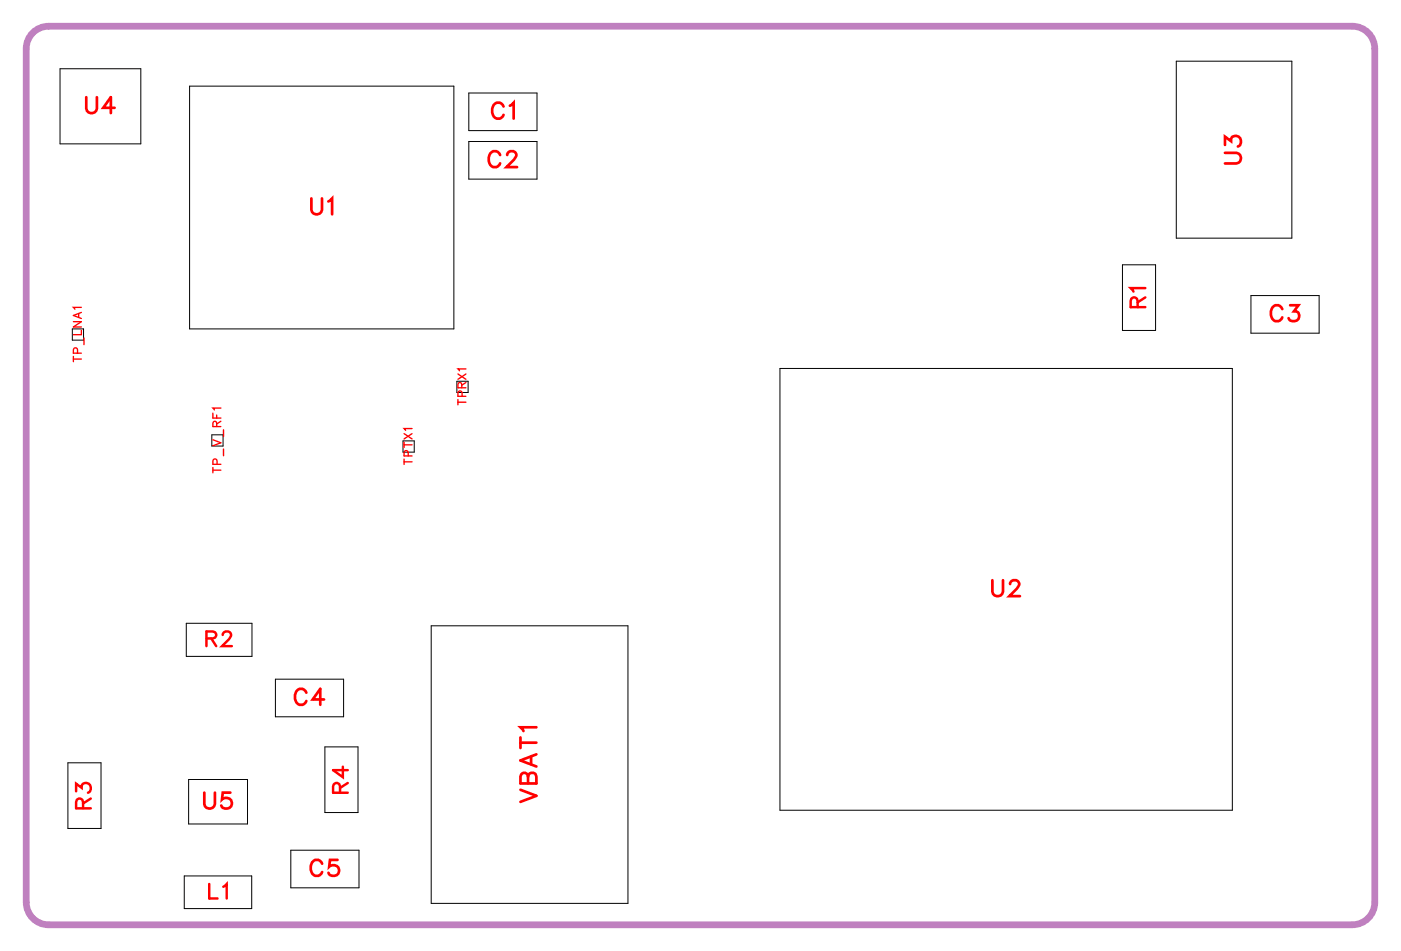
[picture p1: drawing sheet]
<svg xmlns="http://www.w3.org/2000/svg" width="62mm" height="42mm" viewBox="0 0 62 42" stroke-linecap="round" stroke-linejoin="round" font-family="sans-serif">
<path d="M1.5 1.5l.3-.3h.4h58a1 1 0 0 1 1 1v38a1 1 0 0 1-1 1h-58a1 1 0 0 1-1-1v-38v-.4z" fill="none" stroke="#bf80bf" stroke-width=".3"/>
<g fill="none" stroke="#000" stroke-width=".04">
<path d="M2.7 3.1h3.6v3.3h-3.6zM3.2 14.6h.5v.5h-.5zM8.4 3.8h11.8v10.8h-11.8zM9.4 19.4h.5v.5h-.5zM17.9 19.6h.5v.5h-.5zM20.3 17h.5v.5h-.5zM20.9 4.1h3v1.7h-3zM20.9 6.3h3v1.7h-3zM34.7 16.4h20.1v19.7h-20.1zM49.9 11.8h1.5v2.9h-1.5zM52.3 2.7h5.2v7.9h-5.2zM55.7 13.2h3v1.6h-3z"/>
<path d="M3 34h1.5v2.9h-1.5zM8.2 39h3v1.4h-3zM8.3 27.7h2.9v1.5h-2.9zM8.4 34.7h2.6v2h-2.6zM12.3 30.2h3v1.7h-3zM12.9 37.8h3.1v1.7h-3.1zM14.5 33.2h1.4v3h-1.4zM19.2 27.9h8.7v12.3h-8.7z"/>
</g>
<g fill="none" stroke="#f00" stroke-width=".12">
<path d="M3.8 4.3v.5l.2 .2 .3-.1v-.6M5.1 4.8h-.5l.3-.5v.7M13.9 8.8v.5l.2 .2 .2-.1v-.6M14.6 9l.2-.2v.7M22.3 6.9a.26 .26 0 0 0-.3-.2 .26 .26 0 0 0-.3 .3v.2a.26 .26 0 0 0 .3 .2 .26 .26 0 0 0 .3-.1M22.4 4.7a.26 .26 0 0 0-.3-.1 .26 .26 0 0 0-.2 .2v.2a.26 .26 0 0 0 .2 .3 .26 .26 0 0 0 .3-.2M22.6 6.9l.1-.2h.1l.2 .2-.1 .2-.4 .3h.5M22.7 4.7l.2-.1v.7M54.5 6.8h.5l.2 .2-.1 .2-.6 .1M54.5 6.5v-.4l.3 .2a.24 .24 0 0 1 .4-.2 .24 .24 0 0 1-.1 .4M57 13.8a.26 .26 0 0 0-.2-.2 .26 .26 0 0 0-.3 .3v.1a.26 .26 0 0 0 .3 .3 .26 .26 0 0 0 .2-.2M57.4 13.6h.4l-.2 .3a.24 .24 0 0 1 .1 .3 .24 .24 0 0 1-.4 0"/>
<path d="M9.1 35.3v.5l.2 .2 .2-.1 .1-.6M10.2 35.3h-.3v.3a.25 .25 0 0 1 .4 0 .25 .25 0 0 1-.1 .4 .25 .25 0 0 1-.4-.1M13.6 30.8a.26 .26 0 0 0-.3-.1 .26 .26 0 0 0-.2 .2v.2a.26 .26 0 0 0 .2 .3 .26 .26 0 0 0 .3-.2M14.3 38.4a.26 .26 0 0 0-.3-.1 .26 .26 0 0 0-.2 .2v.2a.26 .26 0 0 0 .2 .3 .26 .26 0 0 0 .3-.2M14.4 31.1h-.5l.3-.4v.7M15 38.3h-.3l-.1 .3a.25 .25 0 0 1 .4 0 .25 .25 0 0 1 0 .4 .25 .25 0 0 1-.4-.1M23.2 35.2l.7 .2-.7 .3M23.2 33.1h.7M23.2 32.8v.5M23.5 34.6l-.1-.2h-.2v.5h.7v-.3l-.2-.2-.2 .1v.4M23.6 33.7v.3M23.9 32.4h-.7l.1 .1"/>
<path d="M23.9 33.6l-.7 .3 .7 .2M44.2 25.8v.5l.2 .2 .2-.1v-.6M44.9 26l.2-.2h.1l.1 .2-.1 .2-.3 .3h.5"/>
</g>
<g fill="none" stroke="#f00" stroke-width=".11">
<path d="M50.6 13.7v-.4h-.2l-.1 .4h.7M51 12.8h-.7l.1 .2M51 13.2l-.4 .3M3.4 35.2v-.3l.2 .2a.22 .22 0 0 1 .4-.2 .22 .22 0 0 1-.1 .4M3.7 36v-.4h-.3v.4h.6M4 35.5l-.3 .3M9.2 28.4h.4v-.2l-.4-.1v.7M9.3 39.3v.7h.4M9.4 28.4l.2 .4M9.9 28.3l.1-.2 .3 .1-.4 .6h.4M9.9 39.5l.2-.2v.7M15.1 35.3v-.4h-.2l-.1 .4h.7"/>
<path d="M15.3 34.1v.5l-.5-.3h.7M15.5 34.9l-.4 .2"/>
</g>
<g fill="none" stroke="#f00" stroke-width=".06">
<path d="M3.3 16h.3M3.3 15.9v.2M3.3 14.3h.3l-.3 .3h.3M3.4 15.7v-.2h-.1v.2h.3M3.5 14v.1M3.6 13.7h-.3v.1M3.6 14.7v.2h-.3M3.6 13.9l-.3 .1 .3 .2M3.7 15v.3M9.5 18.4v.2h.3M9.5 19.6l.3 .1-.3 .1M9.6 19v-.2h-.1v.2h.3"/>
<path d="M9.6 18.5v.1M9.8 18.2h-.3M9.8 18.8l-.2 .1M9.9 19.1v.3M9.9 20v.3M18 19.7v.2M18 19.8h.3M18 19.3l.3 .2M18.3 19.1h-.3v.1M18.3 19.3l-.3 .2M20.4 17.9h.3M20.4 17.8v.2"/>
<path d="M20.4 16.6l.3 .3M20.5 17.3v-.2l-.1-.1v.3h.3M20.6 17.6l-.1-.2h-.1v.2h.3M20.7 16.4h-.3v.1M20.7 17l-.2 .1M20.7 16.6l-.3 .3M9.5 20.9h.3M9.5 20.8v.2M9.7 20.7l-.1-.2-.1-.1v.3h.3M18 20.6h.3M18 20.4v.3M18.2 20.3l-.1-.2h-.1v.2h.3"/>
</g>
<g font-size="1.2" fill="#fff">
<text x="3.8" y="5.3">U4</text>
<text x="21.8" y="5.6">C1</text>
<text x="13.8" y="9.8">U1</text>
<text x="21.7" y="7.7">C2</text>
<text x="55.5" y="7.3" transform="rotate(-90 55.5 7.3)">U3</text>
<text x="56.5" y="14.6">C3</text>
<text x="44.1" y="26.8">U2</text>
<text x="13.1" y="31.7">C4</text>
<text x="24.2" y="35.8" transform="rotate(-90 24.2 35.8)">VBAT1</text>
<text x="9" y="36.3">U5</text>
<text x="13.8" y="39.3">C5</text>
</g>
<g font-size="1.1" fill="#fff">
<text x="51.2" y="13.7" transform="rotate(-90 51.2 13.7)">R1</text>
<text x="9.1" y="29">R2</text>
<text x="15.7" y="35.3" transform="rotate(-90 15.7 35.3)">R4</text>
<text x="4.3" y="36" transform="rotate(-90 4.3 36)">R3</text>
<text x="9.3" y="40.3">L1</text>
</g>
<g font-size=".6" fill="#fff">
<text x="3.8" y="16.1" transform="rotate(-90 3.8 16.1)">TP_LNA1</text>
<text x="10" y="21.1" transform="rotate(-90 10 21.1)">TP_V_RF1</text>
<text x="18.5" y="20.7" transform="rotate(-90 18.5 20.7)">TPTX1</text>
<text x="20.9" y="18.1" transform="rotate(-90 20.9 18.1)">TPRX1</text>
</g>
</svg>
